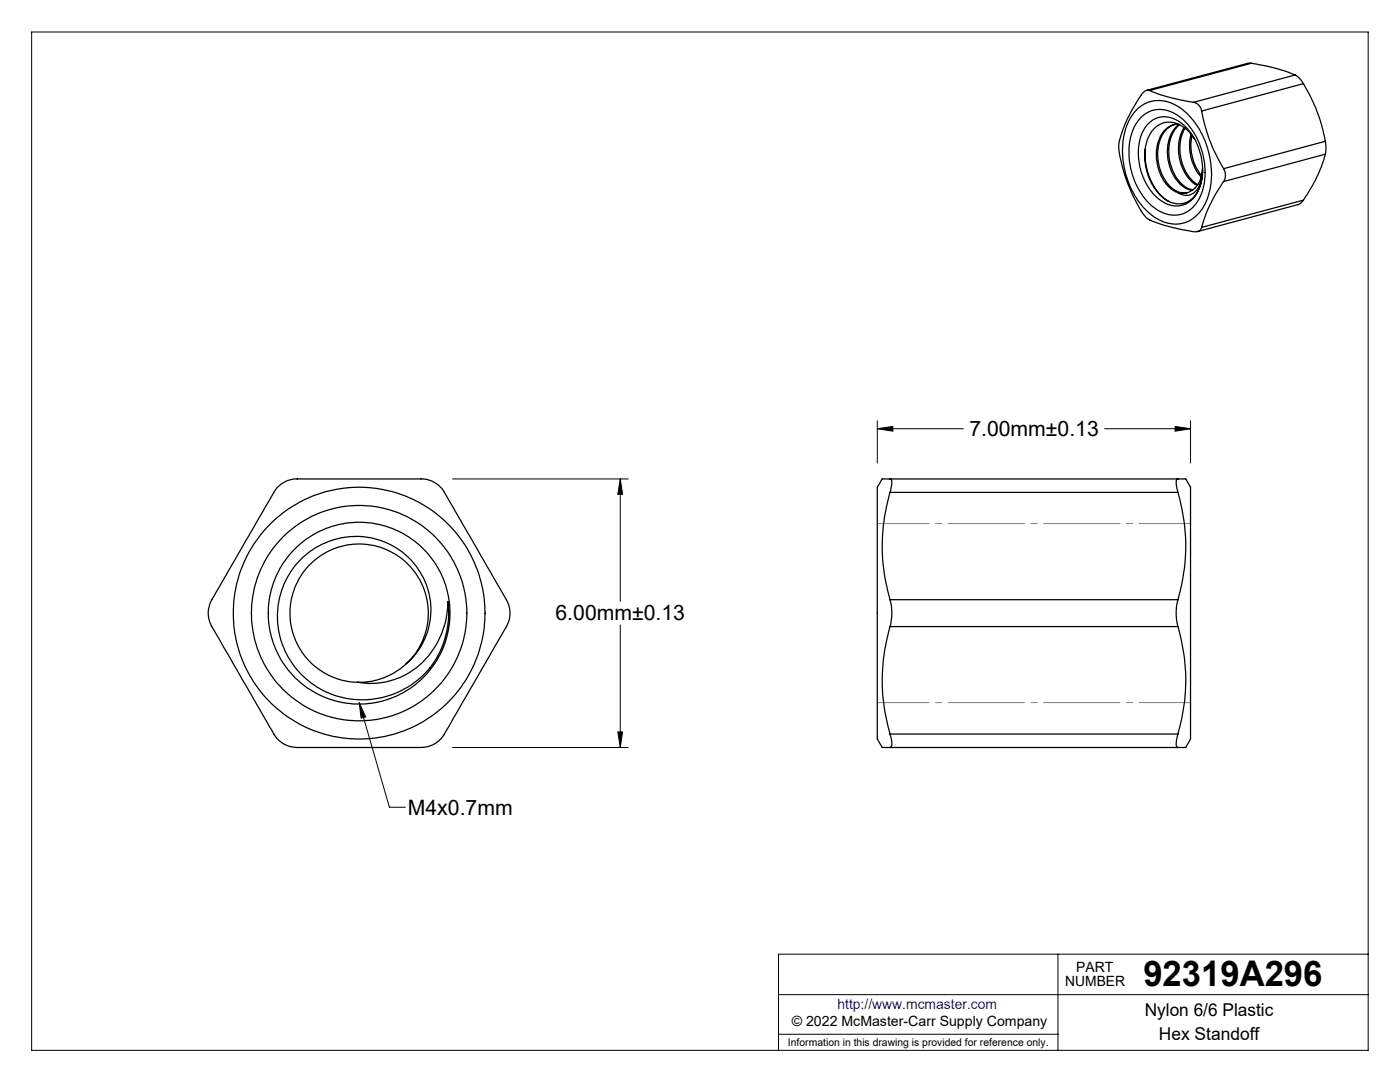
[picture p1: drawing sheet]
<svg xmlns="http://www.w3.org/2000/svg" width="279mm" height="216mm" viewBox="0 0 279 216" stroke-linecap="round" stroke-linejoin="round" font-family="sans-serif">
<g fill="none" stroke="#000" stroke-width=".2">
<path d="M6.3 6.4h266.7v203.2h-266.7zM90.3 95.6h35.1M123.8 95.6l.4 3h-.9zM123.8 95.6v24.4M175.1 85.5l3.1-.4v.9zM175.1 84v8.4M175.1 85.5h17.2M220.5 85.5h17.1M234.5 85.1l3.1 .4-3.1 .5zM237.6 84v8.4M123.8 124.7v24.5M71.7 140.2l1.3 2.9-.9 .2z"/>
<path d="M71.7 140.2l6 20.9h3.2M90.3 149.2h35.1M123.3 146.1h.9l-.4 3.1zM155.4 198.5h117.6M211.1 190.4v19.2M273 190.4h-117.6v19.2M155.4 206.4h55.7"/>
</g>
<path d="M237.6 104.5h-62.5M237.6 140.2h-62.5" fill="none" stroke="#808080" stroke-width=".2" stroke-dasharray="15.2 1.3 1.3 1.3" stroke-dashoffset="4.9"/>
<g fill="#000">
<path d="M71.7 140.2l1.3 2.9-.9 .2z"/>
<path d="M234.5 85.1l3.1 .4-3.1 .5zM175.1 85.5l3.1-.4v.9zM123.8 95.6l.4 3h-.9zM123.3 146.1h.9l-.4 3.1z"/>
</g>
<g fill="none" stroke="#000" stroke-width=".25">
<path d="M229.4 18.1a1.46 1.46 0 0 0-1.6 .8l-.3 .4a24.2 24.2 0 0 0-4.2 9.8v.7a30.5 30.5 0 0 0 5.4 13.5 12.4 12.4 0 0 0 5.1 2l1.3 .3a10.5 10.5 0 0 0 3.9 .6l.6-.4 .2-.4M229.4 18.1l3.3 1.1 5.5 1.2M249.7 12.6l4.2 .8 2.7 .8 1.9 .8M249.7 12.6h-.7l-20.2 5.4M249.7 12.6l-20.3 5.5M258.5 15l.7 .5 .9 1.2M258.5 15l-20.3 5.4M260.1 16.7a34.4 34.4 0 0 1 4.4 11.5M260.1 16.7l-20.3 5.5M227.1 21.6a6.6 6.6 0 0 1 8.6 0 16.7 16.7 0 0 1 5.2 18.2 6.8 6.8 0 0 1-7.1 4.9 10.9 10.9 0 0 1-7.6-6.3 16.3 16.3 0 0 1-.9-14.4l1-1.5zM228 23.2a5.7 5.7 0 0 1 7.6 .3 14.2 14.2 0 0 1 3.8 16 5.6 5.6 0 0 1-9 2 14.2 14.2 0 0 1-4-16.3zM228.5 29.8a11.5 11.5 0 0 0 4.4 10.1l.4 .3"/>
<path d="M229.1 24.8a4.7 4.7 0 0 1 6.6-.2 11.9 11.9 0 0 1 3.3 13.8 4.8 4.8 0 0 1-7.9 1.2l-.4-.4a12.1 12.1 0 0 1-2.6-13zM234.5 24.8a5.2 5.2 0 0 0-3.4 4.7 8.8 8.8 0 0 0 3.5 8.5 3.2 3.2 0 0 0 2.4 .5M235.1 24.7a4.8 4.8 0 0 0-4.1 4.2 9 9 0 0 0 3.2 9.2l.8 .3M235.3 24.8a7.4 7.4 0 0 0-2 8 6.7 6.7 0 0 0 4.3 5.1l.3 .1M235.4 24.9a7.5 7.5 0 0 0-1.8 8 6.8 6.8 0 0 0 4.2 4.9l.3 .1M236.3 25.5a8.9 8.9 0 0 0 2.5 11.5h.1M236.5 25.6a9 9 0 0 0 2.4 11.2h.1M237.7 26.8a9.3 9.3 0 0 0 2 8.5M237.9 27a9.4 9.4 0 0 0 1.9 8M238.2 20.4a1.98 1.98 0 0 1 1.6 1.8M238.4 27.8a6 6 0 0 0-5.9-3.4 5.5 5.5 0 0 0-3.9 5 11 11 0 0 0 4.2 10.6 4.3 4.3 0 0 0 6.5-2.4l.6-1.9 .1-1.8a5.2 5.2 0 0 1-2.4 4.9 2.98 2.98 0 0 1-2.6-.4M239.8 22.2a32.5 32.5 0 0 0 4.4 11.5"/>
<path d="M240 33.5a4.8 4.8 0 0 1-3.2 5l-1.1 .1-.7-.2M244.2 33.7a2.52 2.52 0 0 1 0 2.5M244.2 36.2l-1.5 2.3a26.1 26.1 0 0 0-2.9 6.9M260.1 39.9l-.9 .9-20.2 5.4M260.1 39.9l-20.3 5.5M264.5 28.2l.1 .8-.1 1.8M264.5 30.8a31.6 31.6 0 0 1-4.4 9.1M264.5 28.2l-20.3 5.5M264.5 30.8l-20.3 5.4M55.4 97.3a5.3 5.3 0 0 1 3.9-1.7h23.4a5.8 5.8 0 0 1 5.7 2.2l12.7 21.9a5.4 5.4 0 0 1 0 5.3l-12.4 21.5a5.6 5.6 0 0 1-5.3 2.7h-21a13.3 13.3 0 0 1-4.8-.3l-1.3-.6-.8-.7a16.6 16.6 0 0 1-2.6-4.2l-10.6-18.4a5.4 5.4 0 0 1 0-5.3l12.5-21.7zM177.6 95.6h-1.5l-1 1.6v50.3l1 1.7h1.5M177.6 95.6h.1a2 2 0 0 1 .1 1.9l-.2 .7"/>
<path d="M177.6 98.2a37.6 37.6 0 0 0 0 21.5M177.6 98.2h57.5M177.6 95.6h57.5M235.1 95.6h1.5l1 1.6v50.3l-1 1.7h-1.5M235.1 98.2a37.6 37.6 0 0 1 0 21.5M235.1 95.6h-.2a3.2 3.2 0 0 0 .2 2.6M177.6 119.7a10.3 10.3 0 0 1 0 5.3M177.6 119.7h57.5M235.1 119.7a10.4 10.4 0 0 0 0 5.3M81 132.5a13.8 13.8 0 0 0-2-21.8 13.8 13.8 0 0 0-20.5 7.7 13.8 13.8 0 0 0 12.9 17.7M85.8 133.3a18 18 0 0 0 3.6-13.2 16.1 16.1 0 0 1-13.1 16.1h-.5a13.3 13.3 0 0 1-4.4-.1M85.8 133.3a17.1 17.1 0 0 1-18.3 5.7 17.1 17.1 0 0 1-12.1-14.9 15.7 15.7 0 0 1 8.1-15.1 15.7 15.7 0 0 1 17.1 1.4 14.5 14.5 0 0 1-3.5 24.6 12.6 12.6 0 0 1-5.7 1.1"/>
<path d="M85.9 133.2l-.1 .1M177.6 125a37.7 37.7 0 0 0 0 21.5M177.6 125h57.5M235.1 125a37.7 37.7 0 0 1 0 21.5M177.6 146.5a3.2 3.2 0 0 1 .2 2.6l-.2 .1M177.6 146.5h57.5M177.6 149.2h57.5M235.1 146.5l-.3 1a1.71 1.71 0 0 0 .2 1.6l.1 .1"/>
<circle cx="71.7" cy="122.4" r="21.5"/>
<circle cx="71.7" cy="122.3" r="18.1"/>
<circle cx="71.7" cy="122.4" r="25.1"/>
</g>
<text font-size="7.1" x="228.2" y="196.8">92319A296</text>
<g font-size="4.2">
<text x="193.5" y="87">7.00mm±0.13</text>
<text x="110.9" y="123.7">6.00mm±0.13</text>
<text x="81.4" y="162.6">M4x0.7mm</text>
</g>
<g font-size="3.5">
<text x="228.5" y="202.8">Nylon 6/6 Plastic</text>
<text x="231.3" y="207.5">Hex Standoff</text>
</g>
<g font-size="2.8">
<text x="212.6" y="196.8">NUMBER</text>
<text x="214.8" y="194">PART</text>
<text x="158" y="204.8">© 2022 McMaster-Carr Supply Company</text>
</g>
<text font-size="2.8" fill="#00f" x="167.1" y="201.4">http://www.mcmaster.com</text>
<text font-size="2.1" x="157.3" y="208.6">Information in this drawing is provided for reference only.</text>
</svg>
